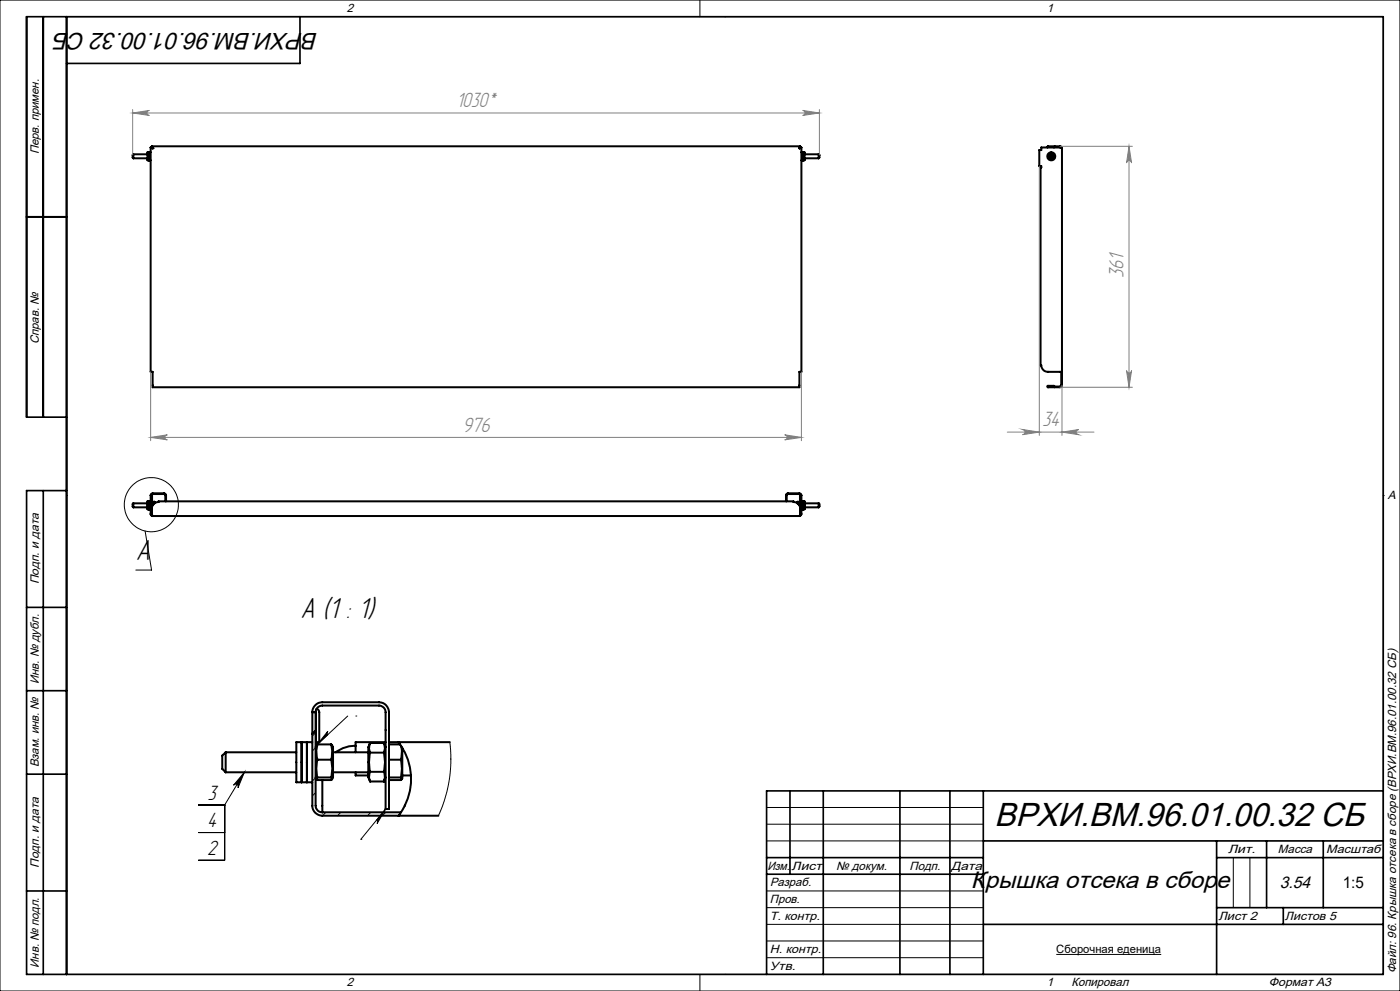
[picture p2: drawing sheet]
<svg xmlns="http://www.w3.org/2000/svg" width="420mm" height="297mm" viewBox="0 0 420 297" stroke-linecap="round" stroke-linejoin="round" font-family="sans-serif">
<g fill="none" stroke="#000" stroke-width=".6">
<path d="M40 46.2v1.2M40 46.2l-.2 .3v.7l.2 .2M40 47.4h4.2M40 46.2h4.2M44.6 45.6v2.4M44.9 45.6v2.4M45.2 45.6h-1v2.4h1M45.2 44.2v67.2h.6v4.7h194v-4.7h.6v-67.2M45.2 44.2l.6 .2M45.5 43.8l.3 .6M45.5 43.8h194.6M240.1 43.8l-.3 .6"/>
<path d="M240.4 45.6h1v2.4h-1M240.4 44.2l-.6 .2M240.7 45.6v2.4M241.1 45.6v2.4M241.4 47.4h4.2M241.4 46.2h4.2M245.6 46.3v1.1M245.6 46.2l.2 .3v.7l-.2 .2M245.6 46.2v.1M314.4 44.1h3.6M314.4 43.8h3.6M314.4 43.8l-.2 .4"/>
<path d="M314.4 44.1h.1M314.4 43.8v.3M314.4 44.1l1.8 .1M318 44.1l.3 .2M318 43.8l.3 .1 .3 .5M318 43.8v.3M318.6 44.4l-.6-.2h-5.6v.8h-.6v4.8h.6v.4h-.2v59.3a2.39 2.39 0 0 0 2.2 1.9h4.2M318.6 44.4v71.2l-.6 .5h-3.6M8 65h12M314.4 115.8h1.8v-.2h-1.9l-.1 .3 .2 .2M314.4 115.8v.3M318.4 111.4l-.1 4.3-3.9 .1"/>
<path d="M40 150.8v1.2M40 150.8l-.2 .3v.7l.2 .2M40 152h4.2M40 150.8h4.2M44.6 150.2v2.4M44.9 150.2v2.4M45.2 150.2h-1v2.4h1M45.2 154.1l.1 .3 .5 .3M45.2 148.4l.2-.4 .4-.2 3.7 .2 .3 .3v1.9M45.2 148.4v5.7M45.2 154.1h.2M45.2 148.4h.2"/>
<path d="M45.4 154.1l.2 .3M45.4 148.4l.3-.3h3.6l.3 .3v1.8M45.4 152.4v.1M45.4 148.4v5.7M45.5 148.2l.1 2h-.2v-1.8M45.5 150.4v.9M45.5 152.4v.1M45.5 150.4l-.1 .2M45.5 151.3v1.1M45.5 151.3h.4M45.5 150.4h.9M45.5 152.4h.1"/>
<path d="M45.5 152.5h.1M45.5 152.5a2.27 2.27 0 0 1 2.1-2.2h190.5a2.27 2.27 0 0 1 2 2.2M45.5 152.5v1.6l.3 .6M45.8 154.7h194M46.4 150.4v.4M46.4 150.4l.1 .4M239.3 150.4l-.1 .5M239.3 150.4l-.1 .4M239.3 150.4h.8M239.7 151.3h.4M240.1 152.5v1.6l-.3 .6M240.1 152.4h.1"/>
<path d="M240.1 152.5h.1M240.1 151.3v1.1M240.1 150.4v.9M240.1 150.4l.1 .2M240.1 152.4v.1M240.1 148.2l-.1 2h.2v-1.8M240.2 154.1l-.2 .3M240.2 148.4l-.3-.3h-3.6l-.3 .3v1.8M240.2 152.4v.1M240.2 154.1h.2M240.2 148.4h.2M240.2 148.4v5.7"/>
<path d="M240.4 150.2h1v2.4h-1M240.4 154.1l-.6 .6M240.4 148.4l-.2-.4-.4-.2-3.7 .2-.3 .4v1.8M240.4 148.4v5.7M240.7 150.2v2.4M241.1 150.2v2.4M241.4 152h4.2M241.4 150.8h4.2M245.6 150.8v1.2M245.6 150.8l.2 .3v.7l-.2 .2M93.7 213.5v28a3 3 0 0 0 3 3h34.8M93.7 213.5a3 3 0 0 1 3-3h17a3 3 0 0 1 3 3v29h-1v-29a1.99 1.99 0 0 0-2-2h-17a2.05 2.05 0 0 0-2 2"/>
<path d="M93.7 213.5h1M94.7 219.1l-1 .8M94.7 213.5v28a1.99 1.99 0 0 0 2 1.9M95 212.4a.99 .99 0 0 1 .8 1.1v8.9h-1l-.1-8.9M67.7 225.5v6M67.7 225.5l-1 .9v4l1 1.1M67.7 225.5h21.2M67.7 231.5h21.2M90.5 222.4v12.1M92.1 222.4v12.1M93.7 222.4h-4.8v12.1h4.8M94.7 232.9l.2 .6"/>
<path d="M94.9 223.4l-.2 .5M95.2 233l-.3 .3 .3 .5h4.2l.3-.5-.3-.3M95.2 223.1l-.3 1.9 .3 2.7M95.2 223.1l-.2 .3M95.2 227.7a11.3 11.3 0 0 0 0 5.3M95.2 227.7h4.2M95.2 223.1h4.2M95.2 233h4.2M96.7 233.8v9.6M99.4 227.7a11.3 11.3 0 0 1 0 5.3M99.4 223.1l.3 1.9-.3 2.7M99.4 223.1l.2 .3"/>
<path d="M99.7 223.4l.2 .5v9l-.2 .6M99.9 225.5h10.6M99.9 231.5h10.6M106.7 223.5a9.7 9.7 0 0 0-6 2M106.7 223.5v2M106.7 231.5v.9h3.8M111 231.3l-.3 1.7 .3 1.2M111 225.6a13.2 13.2 0 0 0 0 5.7M111 222.7a7.5 7.5 0 0 0-.5 4.5v4.6a3.2 3.2 0 0 0 .5 2.4M111 222.7l-.3 1.7 .3 1.2M111 231.3h4.2M111 234.2h4.2"/>
<path d="M111 225.6h4.2M111 222.7h4.2M115.2 231.3l.3 1.7-.3 1.2M115.2 225.6a13.2 13.2 0 0 1 0 5.7M115.2 222.7l.3 1.7-.3 1.2M115.2 222.7l.5 1.2M115.7 222.4h-9v1.1M115.7 232.9l-.5 1.3M116.7 222.4h18.2M116.7 227.7h3.6M116.7 223.1h3.3M116.7 233h3.6"/>
<path d="M119.5 222.4a17.9 17.9 0 0 1 .1 22.1M120.3 233l.3 .3-.3 .5h-3.6M120.3 227.7a11.3 11.3 0 0 1 0 5.3M120.4 223.6l.2 1.4-.3 2.7M120.7 224.1l-.1 9.4M120.7 232.4h2.6M96.7 243.4h23.6"/>
<circle cx="315.4" cy="46.9" r=".39"/>
<circle cx="315.4" cy="46.9" r=".64"/>
<circle cx="315.4" cy="46.9" r="1.2"/>
<circle cx="315.4" cy="46.9" r=".59"/>
</g>
<g fill="#000">
<path d="M45.5 44.4a.3 .3 0 0 1 .6 0 .3 .3 0 0 1-.6 0zM239.5 44.4a.3 .3 0 0 1 .6 0 .3 .3 0 0 1-.6 0z"/>
<path d="M73.3 231.5l-1.9 4.6a.77 .77 0 0 0-.3-1 .77 .77 0 0 0-1 .2zM115.7 242.5l-2.6 4.3 .1-.6-.2-.4zM98.4 219.1l-.3 .5 .3 .6-3.2 2.9z"/>
</g>
<g fill="none" stroke="#000" stroke-width=".3">
<path d="M0 0h420v297h-420zM20 5h395v287h-395zM210 0v5M217.5 5h.1M20 148.5h.1M43.5 159.1l2 11.7h-4.8M415 148.5h.1M94.7 219.6l-1 1M98.4 219.1l-.3 .5 .3 .6-3.2 2.9zM104.3 214.6l-9.1 8.5M106.8 214.6h.1M73.3 231.5l-1.9 4.6a.77 .77 0 0 0-.3-1 .77 .77 0 0 0-1 .2z"/>
<path d="M73.3 231.5l-5.9 9.8M94.7 233.1l-1 1M94.7 224.1l-1 1M94.7 237.6l-1 .9M134.9 222.4l.4 6.5-.5 4.8-1.6 6.6-1.7 4.2M59.5 241.2h7.9v16.6h-7.9M59.5 249.5h7.9M67.4 241.3h.1M97.8 243.4l-1 1.1M102.2 243.4l-1 1.1M108.3 251.5h.1M111.2 243.4l-1 1.1"/>
<path d="M115.7 242.5l-7.4 9M115.7 242.5l-2.6 4.3 .1-.6-.2-.4zM115.7 243.4l-1 1.1M230 242h65M230 247h65M230 252h65M370 257v15M375 257v15M230 267h65M230 272h65M230 277h65M210 292v5"/>
<path d="M217.5 292h.1M230 282h65M230 287h65M316.9 286h31.5"/>
<circle cx="45.4" cy="151.2" r="8.1"/>
</g>
<g fill="none" stroke="#808080" stroke-width=".3">
<path d="M39.8 33.9l5-.8a.76 .76 0 0 0-.7 .7 .76 .76 0 0 0 .7 .8zM39.8 32.8v13.6M39.8 33.9h206M240.8 33.1l5 .8-5 .7a.76 .76 0 0 0 .7-.8 .76 .76 0 0 0-.7-.7zM245.8 32.8v13.6M311.8 49.8v80.7M318 43.8h21.7M338.7 43.8l.8 5.1a.76 .76 0 0 0-.8-.8 .76 .76 0 0 0-.7 .8zM338.7 43.8v72.3M45.2 111.5v20.6M240.4 111.5v20.6M318 116.1h21.7"/>
<path d="M318.6 115.5v15M338 111.1a.76 .76 0 0 0 .7 .7 .76 .76 0 0 0 .8-.7l-.8 5zM45.2 131.1l5-.8a.76 .76 0 0 0-.7 .8 .76 .76 0 0 0 .7 .7zM45.2 131.1h195.2M235.4 130.3l5 .8-5 .7a.76 .76 0 0 0 .7-.7 .76 .76 0 0 0-.7-.8zM302.2 129.5h26M306.8 128.7l5 .8-5 .8a.78 .78 0 0 0 .7-.8 .78 .78 0 0 0-.7-.8zM318.6 129.5l5-.8a.78 .78 0 0 0-.8 .8 .78 .78 0 0 0 .8 .8z"/>
</g>
<g fill="none" stroke="#000" stroke-width=".5">
<path d="M13 5v120M20 5v287M90 5v14h-70M8 65h12M20 125h-12v-120h407v287h-407v-145h12M13 147v145M8 182h12M8 207h12M8 232h12M237 237v25M247 237v55M270 237v55"/>
<path d="M285 237v55M295 237v55M415 237h-185v55M230 257h65M295 252h120M365 252v40M365 257h50M380 252v20M397 252v20M8 267h12M230 262h65M295 277h120"/>
<path d="M365 272h50M385 272v5"/>
</g>
<g fill="#808080">
<path d="M39.8 33.9l5-.8a.76 .76 0 0 0-.7 .7 .76 .76 0 0 0 .7 .8zM240.8 33.1l5 .8-5 .7a.76 .76 0 0 0 .7-.8 .76 .76 0 0 0-.7-.7z"/>
<path d="M45.2 131.1l5-.8a.76 .76 0 0 0-.7 .8 .76 .76 0 0 0 .7 .7zM235.4 130.3l5 .8-5 .7a.76 .76 0 0 0 .7-.7 .76 .76 0 0 0-.7-.8z"/>
<path d="M338 111.1a.76 .76 0 0 0 .7 .7 .76 .76 0 0 0 .8-.7l-.8 5zM338.7 43.8l.8 5.1a.76 .76 0 0 0-.8-.8 .76 .76 0 0 0-.7 .8z"/>
<path d="M306.8 128.7l5 .8-5 .8a.78 .78 0 0 0 .7-.8 .78 .78 0 0 0-.7-.8zM318.6 129.5l5-.8a.78 .78 0 0 0-.8 .8 .78 .78 0 0 0 .8 .8z"/>
</g>
<text font-size="10" x="298.3" y="247.6">ВРХИ.ВМ.96.01.00.32 СБ</text>
<g font-size="9.7">
<text x="40.8" y="168">A</text>
<text x="90.2" y="185.2">A (1 : 1)</text>
</g>
<g font-size="7.1">
<text x="95.5" y="9.8" transform="rotate(-180 95.5 9.8)">ВРХИ.ВМ.96.01.00.32 СБ</text>
<text x="291.3" y="266.2">Крышка отсека в сборе</text>
</g>
<g font-size="6.9" fill="#808080">
<text x="136.9" y="32.2">1030*</text>
<text x="337.1" y="83.4" transform="rotate(-90 337.1 83.4)">361</text>
<text x="138.7" y="129.4">976</text>
<text x="312.6" y="127.8">34</text>
</g>
<g font-size="6.9">
<text x="62.3" y="239.7">3</text>
<text x="62.1" y="247.9">4</text>
<text x="62.1" y="256.2">2</text>
</g>
<text font-size="5" x="383.9" y="266">3.54</text>
<text font-size="4.8" x="402.8" y="266">1:5</text>
<g font-size="3.6">
<text x="104" y="3.6">2</text>
<text x="314" y="3.6">1</text>
<text x="11.6" y="46.3" transform="rotate(-90 11.6 46.3)">Перв. примен.</text>
<text x="11.6" y="103.2" transform="rotate(-90 11.6 103.2)">Справ. №</text>
<text x="416.4" y="149.6">A</text>
<text x="11.6" y="175.1" transform="rotate(-90 11.6 175.1)">Подп. и дата</text>
<text x="11.6" y="205" transform="rotate(-90 11.6 205)">Инв. № дубл.</text>
<text x="11.6" y="230" transform="rotate(-90 11.6 230)">Взам. инв. №</text>
<text x="368.4" y="255.6">Лит.</text>
<text x="383.4" y="255.6">Масса</text>
<text x="397.8" y="255.6">Масштаб</text>
<text x="11.6" y="260.1" transform="rotate(-90 11.6 260.1)">Подп. и дата</text>
<text x="230.2" y="260.6">Изм.</text>
<text x="237.5" y="260.6">Лист</text>
<text x="250.9" y="260.6">№ докум.</text>
<text x="272.9" y="260.6">Подп.</text>
<text x="285.4" y="260.6">Дата</text>
<text x="231" y="265.6">Разраб.</text>
<text x="231" y="275.6">Т. контр.</text>
<text x="231" y="270.6">Пров.</text>
<text x="365.5" y="275.6">Лист 2</text>
<text x="385.5" y="275.6">Листов 5</text>
<text x="231" y="285.6">Н. контр.</text>
<text x="11.6" y="290" transform="rotate(-90 11.6 290)">Инв. № подл.</text>
<text x="231" y="290.6">Утв.</text>
<text x="418.9" y="291.8" transform="rotate(-90 418.9 291.8)">Файл: 96. Крышка отсека в сборе (ВРХИ.ВМ.96.01.00.32 СБ)</text>
<text x="104" y="295.6">2</text>
<text x="314" y="295.6">1</text>
<text x="321.5" y="295.6">Копировал</text>
<text x="380.7" y="295.6">Формат А3</text>
</g>
<text font-size="3.4" x="316.9" y="285.7">Сборочная еденица</text>
</svg>
